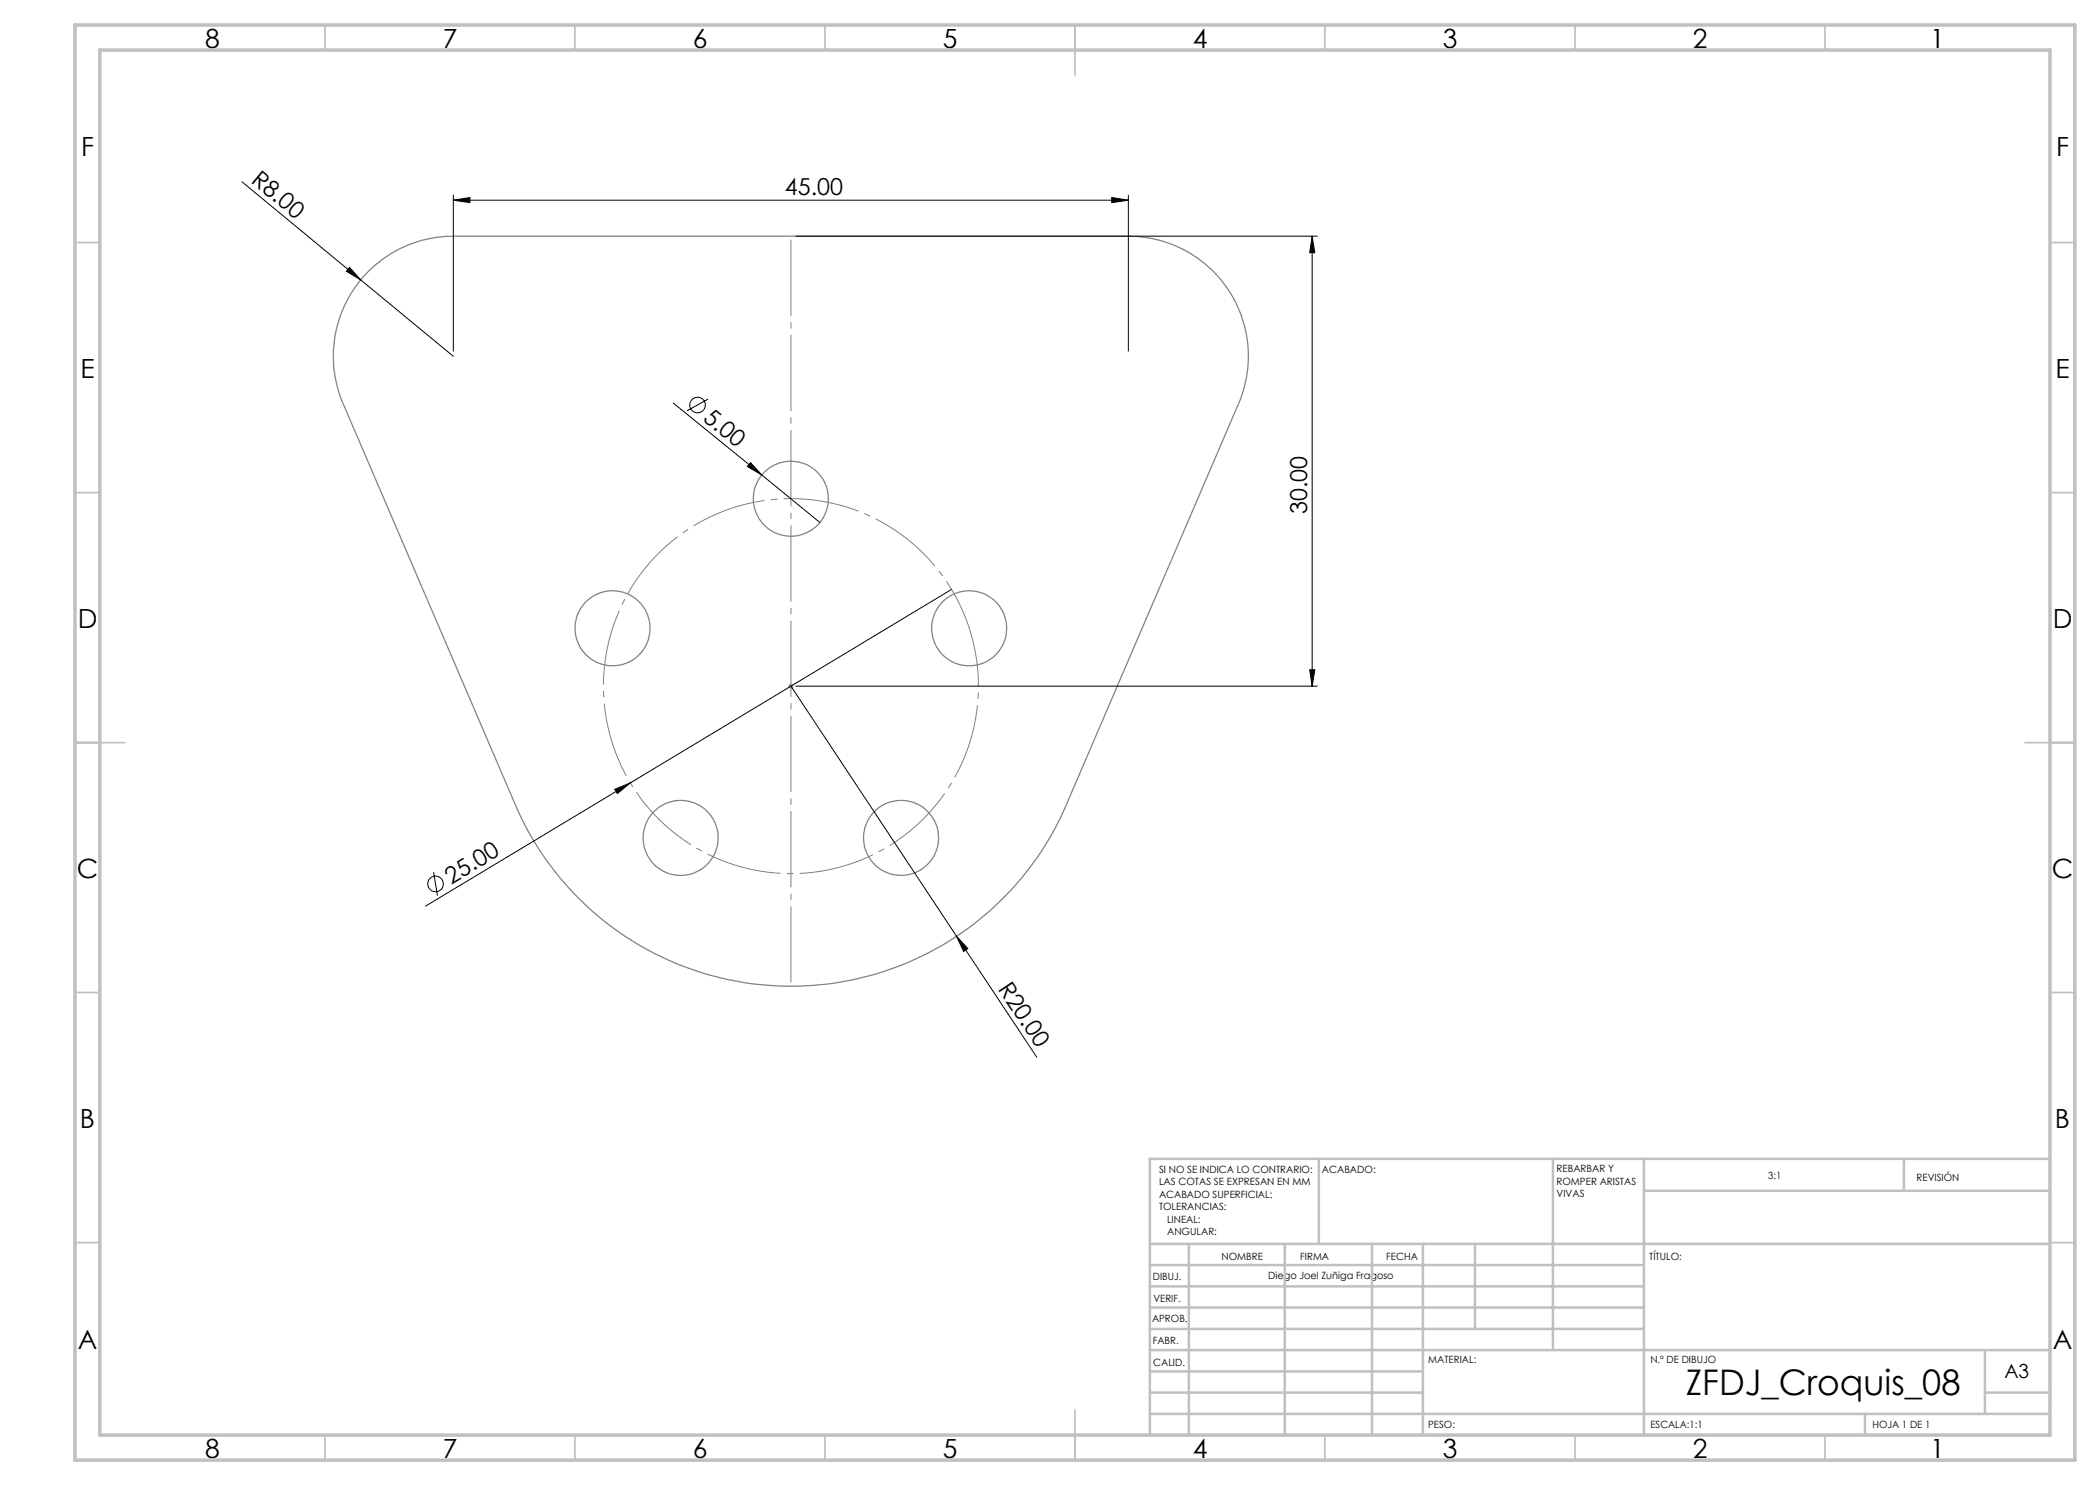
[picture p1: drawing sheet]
<svg xmlns="http://www.w3.org/2000/svg" width="420mm" height="297mm" viewBox="0 0 420 297" stroke-linecap="round" stroke-linejoin="round" font-family="sans-serif">
<g fill="none" stroke="#000" stroke-width=".2">
<path d="M48.4 36.4l23.7 19.6M90.7 39v31.2M222.4 39.5l3.3 .5-3.3 .5zM225.7 39v31.2M69.9 53.5l2.2 2.5-2.8-1.7zM72.1 56l18.6 15.3M90.7 40l3.3-.5v1zM90.7 40h135M159.2 47.2h104.3M262.4 47.2l.6 3.3h-1.1zM262.4 47.2v90M141.6 79.8l-4.2 2.4"/>
<path d="M134.7 80.6l29.3 23.9M150.1 92.5l2.3 2.5-2.9-1.7zM190.3 117.9l-105.2 63.3M158.2 137.2l33.1 50.1M159.2 137.2h104.3M261.9 133.9h1.1l-.6 3.3zM122.9 157.9l3.1-1.3-2.5 2.1zM86.7 174.4l.8 4.7M191.3 187.3l2.3 2.4-.9 .6zM191.3 187.3l16.1 24.2"/>
<circle cx="139.5" cy="81" r="1.56"/>
<circle cx="87.1" cy="176.8" r="1.56"/>
</g>
<path d="M157.7 137.2h1M157.8 136.9l.7 .7M158.2 136.7v1.1M158.5 136.9l-.7 .7" fill="none" stroke="#808080" stroke-width=".2"/>
<g fill="none" stroke="#808080" stroke-width=".25">
<path d="M73.7 54.3a24.3 24.3 0 0 1 17-7.1h135a24 24 0 0 1 22 33.5l-34.4 80.2a60 60 0 0 1-55.1 36.3 60 60 0 0 1-55.2-36.3l-34.4-80.2a24 24 0 0 1 5.1-26.4z"/>
<circle cx="158.2" cy="99.7" r="7.5"/>
<circle cx="122.5" cy="125.6" r="7.5"/>
<circle cx="193.8" cy="125.6" r="7.5"/>
<circle cx="136.1" cy="167.6" r="7.5"/>
<circle cx="180.2" cy="167.6" r="7.5"/>
</g>
<path d="M194 126.3a37.5 37.5 0 0 0-62.8-15.1 37.5 37.5 0 0 0 17.3 62.2 37.5 37.5 0 0 0 46.1-45.2l-.6-1.9" fill="none" stroke="#808080" stroke-width=".2" stroke-dasharray="15.2 1.3 1.3 1.3" stroke-dashoffset="4.1" stroke-linecap="butt"/>
<path d="M158.2 47.2v150" fill="none" stroke="#808080" stroke-width=".2" stroke-dasharray="15.2 1.3 1.3 1.3" stroke-dashoffset="-.7" stroke-linecap="butt"/>
<g fill="none" stroke="#c0c0c0" stroke-width=".35">
<path d="M65 5v5M115 5v5M165 5v5M215 5v10M265 5v5M315 5v5M365 5v5M15 48.5h5M410 48.5h5M15 98.5h5M410 98.5h5M15 148.5h10"/>
<path d="M405 148.5h10M15 198.5h5M410 198.5h5M15 248.5h5M410 248.5h5M65 287v5M115 287v5M165 287v5M215 282v10M265 287v5M315 287v5M365 287v5"/>
</g>
<g fill="none" stroke="#c0c0c0" stroke-width=".5">
<path d="M263.8 231.8v17M310.6 231.8v38.2M328.8 231.8v55.2M328.8 238.2h81.2M380.8 231.8v6.4M410 231.8h-180v55.2M230 248.8h180M230 257.3h98.8M230 253h98.8M237.8 248.8v38.2M257 248.8v38.2M274.4 248.8v38.2"/>
<path d="M284.6 248.8v38.2M295 248.8v17M230 265.8h98.8M230 261.5h98.8M230 278.5h54.6M230 274.3h54.6M230 270h180M397 278.5h13M397 270v12.8M230 282.8h180M373 282.8v4.2"/>
</g>
<path d="M15 5h400v287h-400zM20 10h390v277h-390z" fill="none" stroke="#c0c0c0" stroke-width=".7"/>
<g fill="#000">
<path d="M69.9 53.5l2.2 2.5-2.8-1.7zM150.1 92.5l2.3 2.5-2.9-1.7zM122.9 157.9l3.1-1.3-2.5 2.1zM191.3 187.3l2.3 2.4-.9 .6z"/>
<path d="M90.7 40l3.3-.5v1zM222.4 39.5l3.3 .5-3.3 .5z"/>
<path d="M262.4 47.2l.6 3.3h-1.1zM261.9 133.9h1.1l-.6 3.3z"/>
</g>
<text font-size="7.1" x="337.1" y="279">ZFDJ_Croquis_08</text>
<g font-size="5.3">
<text x="41" y="9.5">8</text>
<text x="88.5" y="9.5">7</text>
<text x="138.5" y="9.5">6</text>
<text x="188.5" y="9.5">5</text>
<text x="238.5" y="9.5">4</text>
<text x="288.5" y="9.5">3</text>
<text x="338.5" y="9.5">2</text>
<text x="386" y="9.5">1</text>
<text x="16.2" y="31.3">F</text>
<text x="411.2" y="31.3">F</text>
<text x="16.1" y="75.5">E</text>
<text x="411.1" y="75.5">E</text>
<text x="15.5" y="125.5">D</text>
<text x="410.5" y="125.5">D</text>
<text x="15.4" y="175.5">C</text>
<text x="410.4" y="175.5">C</text>
<text x="16" y="225.5">B</text>
<text x="411" y="225.5">B</text>
<text x="15.5" y="269.8">A</text>
<text x="410.5" y="269.8">A</text>
<text x="41" y="291.5">8</text>
<text x="88.5" y="291.5">7</text>
<text x="138.5" y="291.5">6</text>
<text x="188.5" y="291.5">5</text>
<text x="238.5" y="291.5">4</text>
<text x="288.5" y="291.5">3</text>
<text x="338.5" y="291.5">2</text>
<text x="386" y="291.5">1</text>
</g>
<g font-size="4.7">
<text x="50.1" y="36.4" transform="rotate(40 50.1 36.4)">R8.00</text>
<text x="157" y="39">45.00</text>
<text x="140.4" y="83.9" transform="rotate(39 140.4 83.9)">5.00</text>
<text x="261.5" y="102.8" transform="rotate(-90 261.5 102.8)">30.00</text>
<text x="90.2" y="176.9" transform="rotate(-31 90.2 176.9)">25.00</text>
<text x="199.5" y="197.7" transform="rotate(56 199.5 197.7)">R20.00</text>
</g>
<text font-size="3.9" x="400.9" y="275.5">A3</text>
<g font-size="2">
<text x="231.8" y="234.6">SI NO SE INDICA LO CONTRARIO:</text>
<text x="231.8" y="237.1">LAS COTAS SE EXPRESAN EN MM</text>
<text x="231.8" y="239.6">ACABADO SUPERFICIAL:</text>
<text x="264.4" y="234.6">ACABADO:</text>
<text x="311.3" y="234.5">REBARBAR Y</text>
<text x="311.3" y="237">ROMPER ARISTAS</text>
<text x="311.3" y="239.5">VIVAS</text>
<text x="353.7" y="235.8">3:1</text>
<text x="383.3" y="236.2">REVISIÓN</text>
<text x="231.8" y="242.1">TOLERANCIAS:</text>
<text x="233.4" y="244.6">LINEAL:</text>
<text x="233.4" y="247.1">ANGULAR:</text>
<text x="244.3" y="252">NOMBRE</text>
<text x="260" y="251.9">FIRMA</text>
<text x="277.2" y="251.9">FECHA</text>
<text x="329.9" y="251.9">TÍTULO:</text>
<text x="230.6" y="256.1">DIBUJ.</text>
<text x="253.7" y="255.9">Diego Joel Zuñiga Fragoso</text>
<text x="230.7" y="260.3">VERIF.</text>
<text x="230.4" y="264.4">APROB.</text>
<text x="230.5" y="268.8">FABR.</text>
<text x="230.7" y="273.1">CALID.</text>
<text x="285.6" y="272.5">MATERIAL:</text>
<text x="330.1" y="272.5">N.º DE DIBUJO</text>
<text x="285.6" y="285.5">PESO:</text>
<text x="330.1" y="285.6">ESCALA:1:1</text>
<text x="374.5" y="285.6">HOJA 1 DE 1</text>
</g>
</svg>
